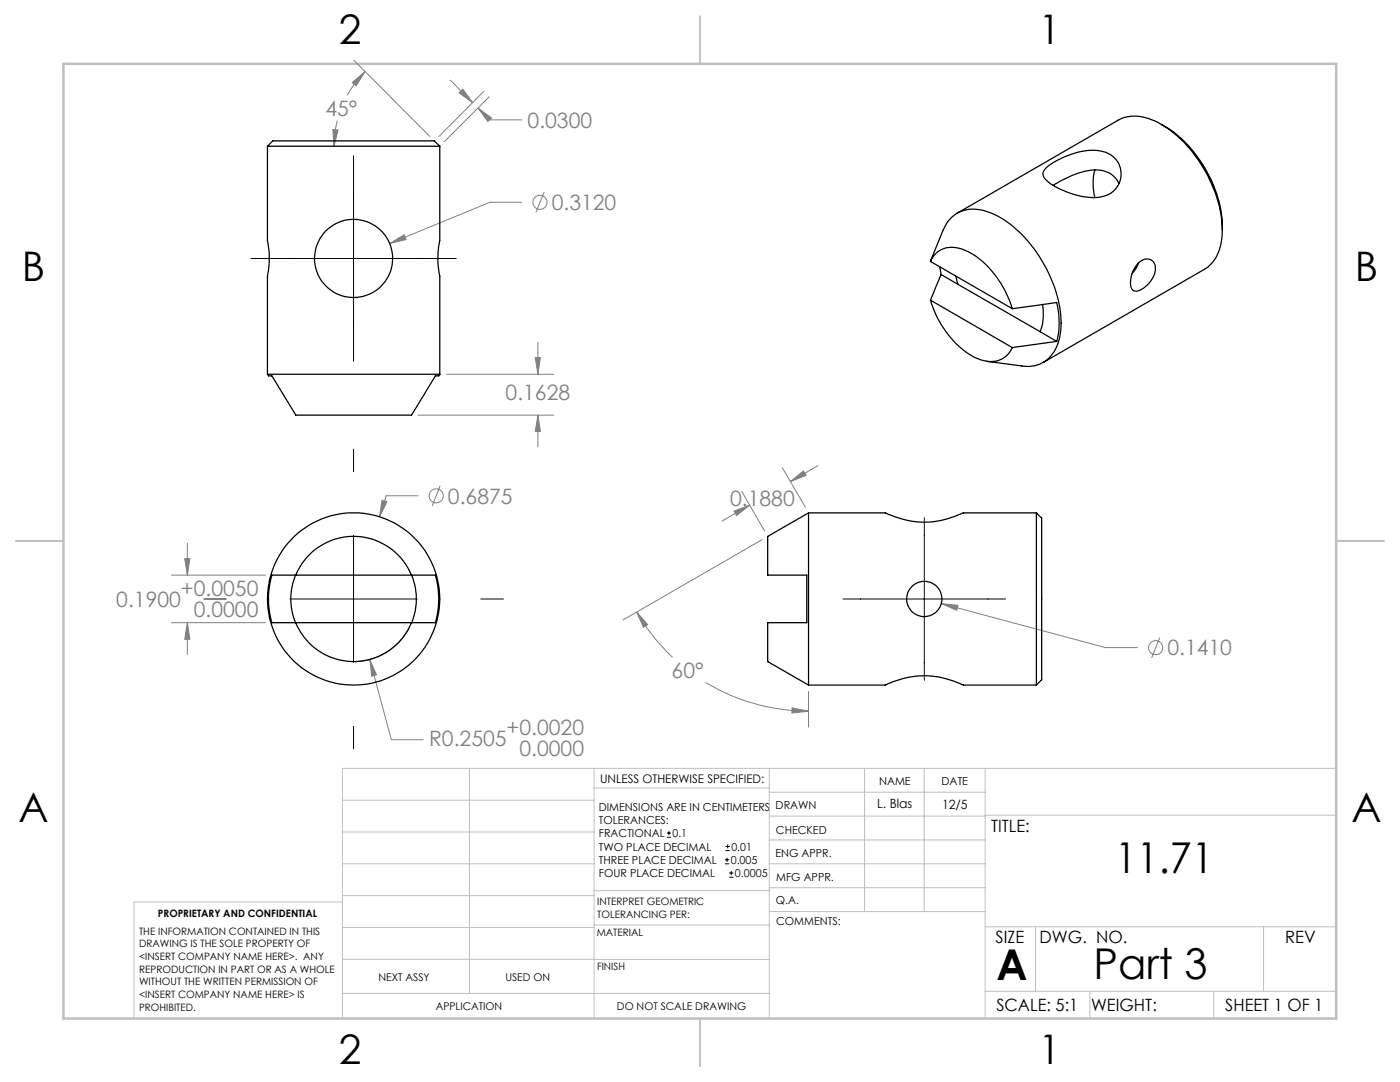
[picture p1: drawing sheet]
<svg xmlns="http://www.w3.org/2000/svg" width="279mm" height="216mm" viewBox="0 0 279 216" stroke-linecap="round" stroke-linejoin="round" font-family="sans-serif">
<g fill="none" stroke="#808080" stroke-width=".2">
<path d="M70.3 16.5l2.5-2.2-1.7 2.8zM70.6 12l15.2 15.2M72.8 14.3a22.7 22.7 0 0 0-3.5 4.7M89.9 16l4.4 4.5M92.4 17.8l1.9 2.7-2.7-2zM96.6 18.2l-9 9M97.6 19.3l-8.9 9M66.4 25.9h1.1l-.8 3.3zM67.3 24.1l-.4 1.9-.2 3.2M95.4 21.6l2.4 2.3h6.3M95.4 21.6l2.7 1.9-.7 .7zM108.6 38.3l-1.6 4.1"/>
<path d="M77.8 48.6l2.8-1.8 .4 1zM104.1 40.4h-6.3l-20 8.2M89 74.7h21.5M106.8 71.4h1l-.4 3.3zM107.4 68.3v6.4M76.2 99.8l1 .3-1.5 3zM83.4 82.8h27.1M83.4 98.9h-6.3l-1.4 4.2M87.8 96.9l-1.5 4.1M107.4 82.8v6.4M107.4 82.8l.4 3.3h-1zM148 98l4.6 7.9"/>
<path d="M156.1 93.3l4.6 7.9M157.7 96.1l2.6-2.1 .6 .9zM163.2 92.9l-5.5 3.2M34.2 114.8h18.8M36.9 111.5h1l-.5 3.3zM37.4 108.4v6.4M146.5 102l3.1-1.2-2.6 2.1zM149.6 100.8l-5.5 3.2M152.1 107.7l-27.8 16M34.2 124.2h18.8M37.4 124.2l.5 3.4h-1zM37.4 124.2v6.4"/>
<path d="M73.8 131.6l4.3 16h6.4M73.8 131.6l1.3 3.1-.9 .2zM81.6 125.4a12.6 12.6 0 0 1-10.9 6.6M127.1 122.1l2.2 2.5-.9 .6zM127.1 122.1a42.5 42.5 0 0 0 7.1 9.1M140.9 136.2a40.2 40.2 0 0 0 20.5 5.7M161.4 138v7.1M187.9 120.4l32.8 8.8h6.3M187.9 120.4l3.3 .4-.3 1zM231.5 127.2l-1.7 4.1M158.1 141.3l3.3 .6-3.4 .4z"/>
<circle cx="107.8" cy="40.4" r="1.41"/>
<circle cx="87.1" cy="98.9" r="1.41"/>
<circle cx="230.6" cy="129.2" r="1.41"/>
</g>
<g fill="none" stroke="#000" stroke-width=".2">
<path d="M70.6 31.1v41M50.1 51.6h41M70.6 89.6v4.5M40.7 119.5h4.5M57.9 119.5h25.4M70.6 106.8v25.4M96 119.5h4.5M168.2 119.5h32.5M184.5 103.3v32.4M70.6 144.9v4.5M133.1 167.1h.8M133.1 166.2h.8"/>
<path d="M133.5 165.8v.9M144.7 172.4h.8M144.7 171.6h.8M144.8 169.7h.9M144.8 168.9h.9M145.1 171.1v.9M145.2 168.5v.8M145.5 175h.9M145.5 174.2h.9M145.9 173.8v.8"/>
</g>
<g fill="none" stroke="#c0c0c0" stroke-width=".2">
<path d="M68.3 159.7h50.3M93.7 153.3v44.9M118.6 153.3v49.9M118.6 157.2h34.9M153.5 153.3v49.9M153.5 158.1h43.1M172.5 153.3v28.6M184.4 153.3v28.6M196.6 153.3v49.9M266.7 153.3h-198.4v49.9M68.3 178.7h50.3M68.3 172.4h50.3"/>
<path d="M68.3 166h50.3M68.3 180h-41.6v23.2M118.6 177.7h35M153.5 167.6h43.1M153.5 162.8h43.1M153.5 172.4h43.1M153.5 177.1h43.1M196.6 162.7h70.1M68.3 198.2h85.2M68.3 191.4l85.2 .1M68.3 185.1h50.3M118.6 184.6h35"/>
<path d="M153.6 181.9h43M196.6 197.8h70.1M196.6 184.9h70.1M206.7 184.9v12.9M217.5 197.8v5.4M242.2 197.8v5.4M252.2 184.9v12.9"/>
</g>
<path d="M139.7 3.2v9.5M3.1 107.9h9.6M266.7 107.9h9.5M139.7 203.2v9.6" fill="none" stroke="#c0c0c0" stroke-width=".25"/>
<path d="M12.7 12.7h254v190.5h-254z" fill="none" stroke="#c0c0c0" stroke-width=".5"/>
<path d="M73.8 131.6l.4 3.3 .9-.2zM36.9 111.5h1l-.5 3.3zM37.4 124.2l.5 3.4h-1zM76.2 99.8l-.5 3.3 1.5-3zM77.8 48.6l3.2-.8-.4-1zM107.4 82.8l.4 3.3h-1zM106.8 71.4h1l-.4 3.3zM70.3 16.5l2.5-2.2-1.7 2.8zM66.4 25.9h1.1l-.8 3.3zM95.4 21.6l2.7 1.9-.7 .7zM92.4 17.8l1.9 2.7-2.7-2zM127.1 122.1l2.2 2.5-.9 .6zM158.1 141.3l3.3 .6-3.4 .4zM157.7 96.1l2.6-2.1 .6 .9zM146.5 102l3.1-1.2-2.6 2.1zM187.9 120.4l3 1.4 .3-1z" fill="#808080"/>
<g fill="none" stroke="#000" stroke-width=".25">
<path d="M53.4 29.2h34.4M53.4 29.2l1-1.1h32.3l1.1 1.1M53.4 29.2v18.8a17.6 17.6 0 0 1 0 7.1v19.6M87.8 29.2v18.8M208.6 33.7a15.5 15.5 0 0 1 10.4-3.7 4.7 4.7 0 0 1 3.9 7.3 5.5 5.5 0 0 1-5.8 2.1 14.6 14.6 0 0 1-8.6-3.8 1.33 1.33 0 0 1 .1-1.9zM218.5 33.9a11.1 11.1 0 0 0 0 5.5M223.3 36.7a4.8 4.8 0 0 0-5.4-2.8 22.5 22.5 0 0 0-7.8 3.1M231.8 24.8a24.7 24.7 0 0 1 11 13.8 20.3 20.3 0 0 1 1.1 7.3M87.7 48a17 17 0 0 0 .1 7.1v19.6M185.7 52.2a4.8 4.8 0 0 1 6.7-2.3 18 18 0 0 1 9.1 10.2l.5 1.5M185.7 59.9a19.1 19.1 0 0 0 9 11.5 5.5 5.5 0 0 0 6.2-.5l.6-.7 .5-.8M185.7 52.2l16.3 9.4"/>
<path d="M185.7 59.9l16.3 9.5M186.1 51.2l2.1-5.3a6.4 6.4 0 0 1 8.2-3.9 20.9 20.9 0 0 1 11.1 9.3 24.5 24.5 0 0 1 4.2 14.6 7.9 7.9 0 0 1-3.7 6.5 6.6 6.6 0 0 1-4.1 .6l-6.9-.9M186.1 51.2l-.4 1M187.5 53.2l.3 1.6M187.8 54.8l-2.1 5.1M187.8 54.8l19.8 11.4M190.8 55.1l.4 1.6M191 42.5l32.2-18.5a7.9 7.9 0 0 1 7.3 .1 25.8 25.8 0 0 1 12.3 15.2 20.9 20.9 0 0 1 1.1 6.6M227.1 52.6a1.95 1.95 0 0 1 3.3 0 4.5 4.5 0 0 1-2.3 5l-.4 .2a1.2 1.2 0 0 1-1.4 .3 1.2 1.2 0 0 1-.7-1.2 5.8 5.8 0 0 1 1.5-4.3zM227.2 52.5l-.5 1.2-.7 .8M243.9 45.9a8.8 8.8 0 0 1-3.5 7.8l-32.2 18.6M53.4 74.7h34.4"/>
<path d="M53.4 74.7l.2 .3h.7l4.7 7.8h23.1l4.8-7.8h.7l.2-.3M202 61.6l8.9-1.2a15.4 15.4 0 0 1 0 7.7M207.6 66.2l3.3 1.9M208.1 60.7a10.1 10.1 0 0 1-.5 5.5M210.9 68.1l-8.9 1.3M59 114.8a12.3 12.3 0 0 0 0 9.4M59 114.8a12.5 12.5 0 0 1 11.6-7.8 12.5 12.5 0 0 1 11.5 7.8M59 114.8h-4.7a17.1 17.1 0 0 0 0 9.4h4.7M59 114.8h23.1M82.1 114.8h4.8a17.1 17.1 0 0 1 0 9.4h-4.8M82.2 114.8a12.7 12.7 0 0 1 0 9.4M161.4 102.3h15.3a17.2 17.2 0 0 0 15.6 0h14.5"/>
<path d="M161.4 102.3v34.4M161.4 102.3l-8.2 4.7v7.8h7.8v9.4h-7.8v7.8l8.2 4.7M206.8 102.3v34.4M206.8 102.3l1.1 1.1v32.2l-1.1 1.1M59 124.2a12.5 12.5 0 0 0 11.6 7.8 12.5 12.5 0 0 0 11.5-7.8M59 124.2h23.1M161.4 136.7h15.3a17.3 17.3 0 0 1 15.6 0h14.5"/>
<circle cx="70.6" cy="51.6" r="7.8"/>
<circle cx="70.6" cy="119.5" r="17.2"/>
<circle cx="184.5" cy="119.5" r="3.5"/>
</g>
<g font-size="8.5">
<text x="222.5" y="174.2">11.71</text>
<text x="198.9" y="195.5">A</text>
<text x="218.2" y="195.4">Part 3</text>
</g>
<g font-size="8.1">
<text x="67.6" y="8.9">2</text>
<text x="207.3" y="8.9">1</text>
<text x="4.4" y="56.2">B</text>
<text x="270.4" y="56.2">B</text>
<text x="3.7" y="164.1">A</text>
<text x="269.7" y="164.1">A</text>
<text x="67.6" y="212.4">2</text>
<text x="207.3" y="212.4">1</text>
</g>
<g font-size="4.2" fill="#808080">
<text x="64.9" y="23.1">45°</text>
<text x="105.3" y="25.5">0.0300</text>
<text x="110.1" y="41.9">0.3120</text>
<text x="100.9" y="79.7">0.1628</text>
<text x="89.4" y="100.5">0.6875</text>
<text x="145.7" y="100.9">0.1880</text>
<text x="36.1" y="118.9">+0.0050</text>
<text x="23.2" y="121.2">0.1900</text>
<text x="38.7" y="123">0.0000</text>
<text x="233" y="130.8">0.1410</text>
<text x="134" y="135.3">60°</text>
<text x="85.6" y="148.9">R0.2505</text>
<text x="101.1" y="146.7">+0.0020</text>
<text x="103.7" y="150.8">0.0000</text>
</g>
<g font-size="3.4">
<text x="197.8" y="166">TITLE:</text>
<text x="198.7" y="188.1">SIZE</text>
<text x="207.5" y="188.1">DWG. NO.</text>
<text x="256.5" y="188.2">REV</text>
<text x="198.8" y="201.7">SCALE: 5:1</text>
<text x="217.7" y="201.8">WEIGHT:</text>
<text x="244.5" y="201.7">SHEET 1 OF 1</text>
</g>
<g font-size="2.5">
<text x="175.1" y="161.3">L. Blas</text>
<text x="188" y="161.4">12/5</text>
</g>
<text font-size="2.4" x="119.8" y="156.2">UNLESS OTHERWISE SPECIFIED:</text>
<g font-size="2.2">
<text x="119.5" y="161.8">DIMENSIONS ARE IN CENTIMETERS</text>
<text x="154.8" y="161.4">DRAWN</text>
<text x="175.4" y="156.6">NAME</text>
<text x="187.9" y="156.7">DATE</text>
<text x="119.5" y="164.4">TOLERANCES:</text>
<text x="119.5" y="167.1">FRACTIONAL</text>
<text x="134.2" y="167.1">0.1</text>
<text x="154.9" y="166.3">CHECKED</text>
<text x="119.5" y="172.4">THREE PLACE DECIMAL</text>
<text x="119.5" y="169.7">TWO PLACE DECIMAL</text>
<text x="145.8" y="172.4">0.005</text>
<text x="146" y="169.7">0.01</text>
<text x="154.8" y="171">ENG APPR.</text>
<text x="119.5" y="175">FOUR PLACE DECIMAL</text>
<text x="146.7" y="175">0.0005</text>
<text x="154.9" y="175.7">MFG APPR.</text>
<text x="154.9" y="180.4">Q.A.</text>
<text x="154.9" y="184.6">COMMENTS:</text>
</g>
<g font-size="2.1">
<text x="75.5" y="195.7">NEXT ASSY</text>
<text x="100.9" y="195.7">USED ON</text>
<text x="86.9" y="201.5">APPLICATION</text>
<text x="123.1" y="201.6">DO NOT SCALE DRAWING</text>
</g>
<g font-size="2">
<text x="31.5" y="182.9">PROPRIETARY AND CONFIDENTIAL</text>
<text x="119.2" y="180.6">INTERPRET GEOMETRIC</text>
<text x="119.2" y="183.1">TOLERANCING PER:</text>
<text x="27.8" y="186.5">THE INFORMATION CONTAINED IN THIS</text>
<text x="27.8" y="189">DRAWING IS THE SOLE PROPERTY OF</text>
<text x="27.8" y="191.6">&lt;INSERT COMPANY NAME HERE&gt;. ANY</text>
<text x="119.1" y="186.7">MATERIAL</text>
<text x="27.8" y="194.1">REPRODUCTION IN PART OR AS A WHOLE</text>
<text x="27.8" y="196.6">WITHOUT THE WRITTEN PERMISSION OF</text>
<text x="119.1" y="193.5">FINISH</text>
<text x="27.8" y="199.1">&lt;INSERT COMPANY NAME HERE&gt; IS</text>
<text x="27.8" y="201.7">PROHIBITED.</text>
</g>
</svg>
